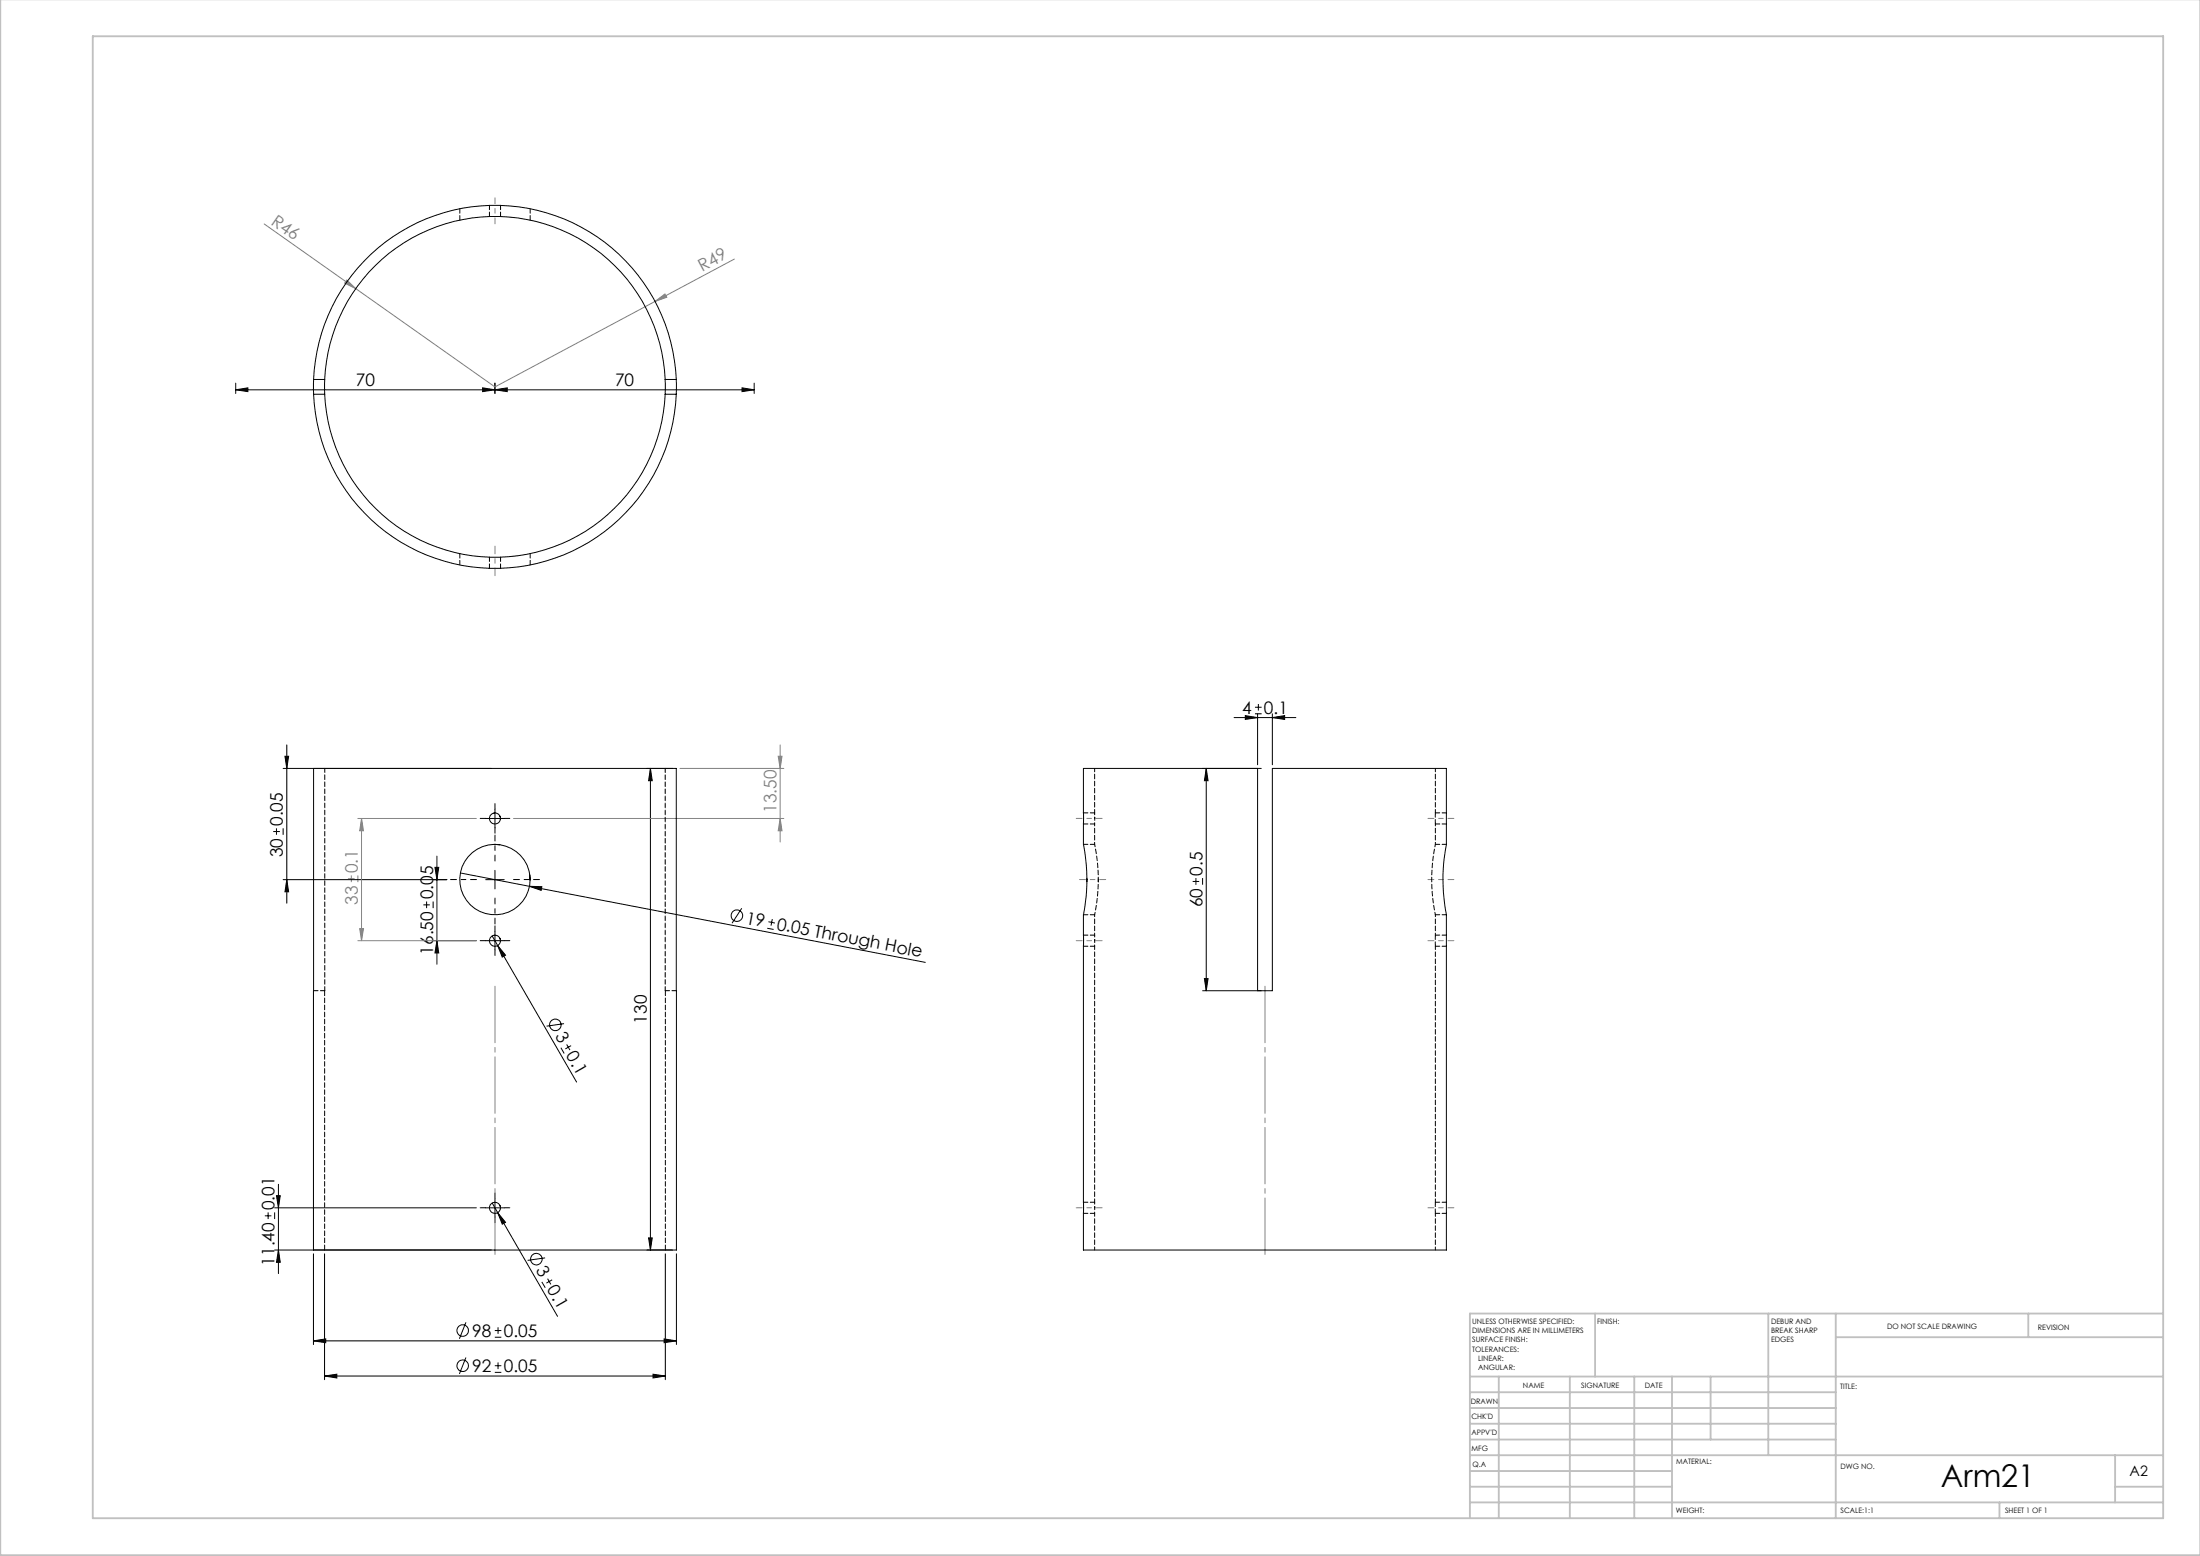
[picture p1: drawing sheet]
<svg xmlns="http://www.w3.org/2000/svg" width="594mm" height="420mm" viewBox="0 0 594 420" stroke-linecap="round" stroke-linejoin="round" font-family="sans-serif">
<g fill="none" stroke="#000" stroke-width=".27">
<path d="M63.6 105.2l3.3-.5v1zM63.6 103.4v2.8M63.6 105.2h140M130.3 104.7l3.3 .5-3.3 .5zM133.6 105.2l3.3-.5v1zM133.6 103.4v2.8M200.3 104.7l3.3 .5-3.3 .5zM203.6 103.4v2.8M333.2 193.7h16.7M336.2 193.2l3.3 .5-3.3 .5zM338.8 192.7h1.8M338.8 190.9h1.8"/>
<path d="M339.5 192.7v13.7M339.8 190v1.8M343.5 193.7l3.4-.5v1zM343.5 192.7v13.7M76.4 207.4h56.2M76.9 204.1h1l-.5 3.3zM77.4 201.1v42.7M133.6 218.4v5M174.6 207.4h7M175.6 207.4l.5 3.3h-1zM175.6 207.4v130M324.7 207.4h15.8"/>
<path d="M325.7 207.4l.5 3.3h-1zM325.7 207.4v60M73.8 224.5h1.8M74.6 223.6v1.7M76.4 223.6v1.7M76.4 237.4h44.3M77.4 237.4l.5 3.3h-1zM117.4 234.1h1.1l-.5 3.3zM118 231.1v29.2M124.3 235.6l18.6 3.6M131.1 237.4h5M131.1 220.9h5"/>
<path d="M133.6 234.9v5M142.9 239.2l3.4 .1-.2 1zM142.9 239.2l106.9 20.6M322 237.9h1.8M322.9 237v1.8M324.7 237v1.8M114.3 244.2h1.8M115.2 243.3v1.8M116.9 243.3v1.8M116.9 253.9h11.7M118 253.9l.5 3.3h-1.1zM131.1 253.9h5"/>
<path d="M132.9 252.6l22.8 39.5M133.6 251.4v5M134.4 255.2l2.1 2.6-.9 .6zM200.3 245.2l-2.6 4M207.2 250.6l1.7 .3M207.5 248.8l1.7 .3M208.5 248.1l-.3 1.8M152.3 276.3l-4.7 .7M324.7 267.4h15.8M325.2 264.1h1l-.5 3.3zM151.4 282.8l.9 1.6M153 281.9l.9 1.5"/>
<path d="M154.2 282.2l-1.6 .9M75.2 319.7v24.1M71.5 328.2h1.8M72.4 327.3v1.8M74.2 327.3v1.8M74.2 326h54.4M74.2 337.4h58.4M74.6 322.7h1.1l-.5 3.3zM75.2 337.4l.5 3.3h-1.1zM84.6 338.4v24.5M87.6 338.4v34M131.1 326h5"/>
<path d="M132.9 324.7l1.5 2.6M133.6 323.5v5M134.4 327.3l2.1 2.6-.9 .5zM134.4 327.3l16.1 28M147.2 339.5l-4.7 .7M174.6 337.4h7M175.1 334.1h1l-.5 3.3zM179.6 338.4v34M182.6 338.4v24.5M125.8 356.9l-1.8 4.5M133.6 359.1h1.8M134.5 358.3v1.7"/>
<path d="M146.3 346l.9 1.6M147.8 345.1l.9 1.6M149.1 345.5l-1.6 .8M84.6 361.9l3.3-.5v1zM84.6 361.9h98M87.6 371.4l3.3-.5v1.1zM87.6 371.4h92M125.8 366.4l-1.8 4.5M133.6 370.4h1.8M133.6 368.6h1.8M133.6 360.9h1.8M134.5 367.8v1.8"/>
<path d="M176.3 370.9l3.3 .5-3.3 .6zM179.3 361.4l3.3 .5-3.3 .5z"/>
<circle cx="199" cy="247.1" r="1.56"/>
<circle cx="149.9" cy="276.6" r="1.55"/>
<circle cx="144.8" cy="339.9" r="1.56"/>
<circle cx="124.9" cy="359.2" r="1.56"/>
<circle cx="124.9" cy="368.7" r="1.56"/>
</g>
<g fill="none" stroke="#808080" stroke-width=".27">
<path d="M71.3 60.4l24.8 17.5M93.6 75.6l2.5 2.3-3-1.5zM198.3 69.9l-64.7 34.5-37.5-26.5M176.8 81.4l2.7-2 .5 .8zM183.6 207.4h28M210.1 204.1h1l-.5 3.3zM210.6 201.1v26.2M93.9 237.2h1.8M94.9 236.3v1.8M96.6 236.3v1.8M96.6 220.9h32M97.6 220.9v33"/>
<path d="M97.6 220.9l.5 3.3h-1zM138.6 220.9h73M210.6 220.9l.5 3.3h-1zM96.6 253.9h32M97.1 250.6h1l-.5 3.3z"/>
</g>
<path d="M133.7 218.4v-1.5M131.2 220.9h-1.6M133.7 223.4v1.5M136.2 220.9h1.5M131.2 253.9h-1.6M133.7 251.4v-1.5M133.7 256.4v1.5M136.2 253.9h1.5M131.2 326h-1.6M133.7 323.5v-1.5M133.7 328.5v1.5M136.2 326h1.5" fill="none" stroke="#000" stroke-width=".27" stroke-dasharray="15.2 1.3 1.3 1.3"/>
<path d="M128.7 237.4h-7M133.7 232.4v-7M138.6 237.4h7.1M133.7 242.4v7" fill="none" stroke="#000" stroke-width=".27" stroke-dasharray="15.2 1.3 1.3 1.3" stroke-dashoffset="13.6"/>
<path d="M133.7 265.4v74M341.5 265.4v74" fill="none" stroke="#808080" stroke-width=".27" stroke-dasharray="15.2 1.3 1.3 1.3" stroke-dashoffset="-.8"/>
<path d="M133.7 53.4v7M297.6 220.9h-7M298.5 237.4h-7M392.5 237.4h-7M392.5 220.9h-7M297.6 253.9h-7M392.5 253.9h-7M297.6 326h-7M392.5 326h-7" fill="none" stroke="#808080" stroke-width=".27" stroke-dasharray="15.2 1.3 1.3 1.3" stroke-dashoffset="13.6"/>
<path d="M133.7 147.4v8" fill="none" stroke="#808080" stroke-width=".27" stroke-dasharray="15.2 1.3 1.3 1.3" stroke-dashoffset="13.2"/>
<g fill="none" stroke="#c0c0c0" stroke-width=".5">
<path d="M.1 -.1v419.9h594M25 9.8h559.1v400h-559.1zM430.7 354.6v17M477.4 354.6v38.2M495.7 354.6v55.2M547.7 354.6v6.3M584.1 354.6h-187.2v55.2M396.9 371.6h187.2M396.9 375.8h98.8M404.7 371.6v38.2M423.9 371.6v38.2M441.3 371.6v38.2"/>
<path d="M451.4 371.6v38.2M461.9 371.6v17M495.7 360.9h88.4M396.9 388.6h98.8M396.9 384.3h98.8M396.9 380.1h98.8M396.9 397.1h54.5M396.9 392.8h187.2M571.1 392.8v12.7M396.9 405.5h187.2M396.9 401.3h54.5M539.9 405.5v4.3"/>
<path d="M571.1 401.3h13"/>
</g>
<g fill="#000">
<path d="M142.9 239.2l3.4 .1-.2 1z"/>
<path d="M130.3 104.7l3.3 .5-3.3 .5zM63.6 105.2l3.3-.5v1zM343.5 193.7l3.4-.5v1zM336.2 193.2l3.3 .5-3.3 .5z"/>
<path d="M76.9 204.1h1l-.5 3.3zM77.4 237.4l.5 3.3h-1zM117.4 234.1h1.1l-.5 3.3zM118 253.9l.5 3.3h-1.1zM325.7 207.4l.5 3.3h-1zM325.2 264.1h1l-.5 3.3z"/>
<path d="M134.4 327.3l1.2 3.1 .9-.5zM134.4 255.2l1.2 3.2 .9-.6z"/>
<path d="M175.1 334.1h1l-.5 3.3zM175.6 207.4l.5 3.3h-1zM75.2 337.4l.5 3.3h-1.1zM74.6 322.7h1.1l-.5 3.3z"/>
<path d="M87.6 371.4l3.3-.5v1.1zM176.3 370.9l3.3 .5-3.3 .6zM84.6 361.9l3.3-.5v1zM179.3 361.4l3.3 .5-3.3 .5zM133.6 105.2l3.3-.5v1zM200.3 104.7l3.3 .5-3.3 .5z"/>
</g>
<g fill="#808080">
<path d="M93.6 75.6l2.5 2.3-3-1.5z"/>
<path d="M176.8 81.4l2.7-2 .5 .8z"/>
<path d="M210.6 220.9l.5 3.3h-1zM210.1 204.1h1l-.5 3.3z"/>
<path d="M97.6 220.9l.5 3.3h-1zM97.1 250.6h1l-.5 3.3z"/>
</g>
<g fill="none" stroke="#000" stroke-width=".27">
<path d="M84.7 102.4a49 49 0 0 1 48.9-47 49 49 0 0 1 49 47M84.7 106.4a49 49 0 0 0 48.9 47 49 49 0 0 0 49-47M84.7 102.4v4M84.7 102.4h3M84.7 106.4h3M87.7 102.4a46 46 0 0 1 45.9-44 46 46 0 0 1 46 44M87.7 106.4a46 46 0 0 0 45.9 44 46 46 0 0 0 46-44M87.7 102.4v4M179.6 102.4v4M179.6 102.4h3M179.6 106.4h3M182.6 102.4v4"/>
<path d="M132.1 153.4h.1M135.1 153.4h.1M84.7 207.4h97.9v130h-98zM133.6 219.4l-.2 .1M292.5 207.4h47v60h4v-60h47v20.5a48.7 48.7 0 0 0 0 19v90.5h-98v-90.5a47.6 47.6 0 0 0 0-19zM133.5 227.9l1.4 .1M135 220.3l.1 .9M143.1 236.2v1.3M292.6 220.6v.4M293.5 237.2l-.1 .8M133.6 252.4l-.2 .1M135 253.3l.1 .9"/>
<path d="M292.6 253.6v.4M84.6 267.4h.1M133.6 324.5l-.2 .1M135 325.4l.1 .9M292.6 325.7v.4"/>
<circle cx="133.6" cy="237.4" r="9.5"/>
<circle cx="133.6" cy="220.9" r="1.5"/>
<circle cx="133.6" cy="253.9" r="1.51"/>
<circle cx="133.6" cy="326" r="1.5"/>
</g>
<path d="M179.6 207.4v60M87.7 267.4v-60" fill="none" stroke="#000" stroke-width=".27" stroke-dasharray="1.3 .6" stroke-dashoffset=".2"/>
<g fill="none" stroke="#000" stroke-width=".27" stroke-dasharray="1.3 .6" stroke-dashoffset=".1">
<path d="M124.2 56.3v3.1M132.1 55.4v3M135.2 58.4v-3M143.1 59.4v-3.1M124.2 149.4v3.1M132.1 150.4v3M135.2 153.4v-3M143.1 152.5v-3.1M295.6 219.4h-3M390.5 219.4h-3M292.5 222.4h3.1M295.6 227.9h-3.1"/>
<path d="M387.5 222.4l.1-3M387.5 222.4h3.1M390.5 227.9h-3M292.5 246.9h3.1M292.5 255.4h3.1M295.6 252.4h-3M387.5 246.9h3M387.5 255.4l.1-3M387.5 255.4h3.1M390.5 252.4h-3M87.7 267.4h-3M182.6 267.4h-3"/>
<path d="M292.5 327.5h3.1M295.6 324.5h-3M387.5 327.5l.1-3M387.5 327.5h3.1M390.5 324.5h-3"/>
</g>
<path d="M87.7 267.4v70M179.7 337.4v-70" fill="none" stroke="#000" stroke-width=".27" stroke-dasharray="1.3 .6" stroke-dashoffset="-.1"/>
<path d="M295.5 222.4v5.5M295.6 220.9v1.5M387.5 227.9v-5.5M295.5 246.9v5.5M295.6 253.9v1.5M387.5 252.4v-5.5M295.6 326v1.5" fill="none" stroke="#000" stroke-width=".27" stroke-dasharray="1.3 .6" stroke-dashoffset=".7"/>
<path d="M295.6 221v-.4M295.6 254v-.4M295.6 326.1v-.4" fill="none" stroke="#000" stroke-width=".27" stroke-dasharray="1.3 .6"/>
<path d="M295.6 219.4v1.5M295.6 252.4v1.5M295.6 324.5v1.5" fill="none" stroke="#000" stroke-width=".27" stroke-dasharray="1.3 .6" stroke-dashoffset=".8"/>
<path d="M295.6 227.9v.5a46.7 46.7 0 0 1 .9 9M296.5 237.4a47 47 0 0 1-.9 9.5M387.5 246.9a46 46 0 0 1 0-19" fill="none" stroke="#000" stroke-width=".27" stroke-dasharray="1.3 .6" stroke-dashoffset=".6"/>
<path d="M296.5 238v-.8M295.5 255.4v69.1M295.5 327.5v9.9M387.5 324.5v-69.1M387.5 337.4v-9.9" fill="none" stroke="#000" stroke-width=".27" stroke-dasharray="1.3 .6" stroke-dashoffset=".4"/>
<path d="M295.5 207.4v12M387.5 219.4v-12" fill="none" stroke="#000" stroke-width=".27" stroke-dasharray="1.3 .6" stroke-dashoffset=".3"/>
<text font-size="8.5" x="524.1" y="401.5">Arm21</text>
<g font-size="4.7" fill="#808080">
<text x="73" y="60.4" transform="rotate(35 73 60.4)">R46</text>
<text x="189.6" y="73.4" transform="rotate(-28 189.6 73.4)">R49</text>
<text x="209.6" y="219.4" transform="rotate(-90 209.6 219.4)">13.50</text>
<text x="96.6" y="235.7" transform="rotate(-90 96.6 235.7)">0.1</text>
<text x="96.6" y="244.2" transform="rotate(-90 96.6 244.2)">33</text>
</g>
<g font-size="4.7">
<text x="96.1" y="104.2">70</text>
<text x="166.1" y="104.2">70</text>
<text x="335.4" y="192.6">4</text>
<text x="341.3" y="192.6">0.1</text>
<text x="76.4" y="222.9" transform="rotate(-90 76.4 222.9)">0.05</text>
<text x="76.4" y="231.4" transform="rotate(-90 76.4 231.4)">30</text>
<text x="324.6" y="236.4" transform="rotate(-90 324.6 236.4)">0.5</text>
<text x="116.9" y="242.7" transform="rotate(-90 116.9 242.7)">0.05</text>
<text x="324.6" y="244.9" transform="rotate(-90 324.6 244.9)">60</text>
<text x="201.2" y="249.3" transform="rotate(11 201.2 249.3)">19</text>
<text x="209.5" y="250.9" transform="rotate(11 209.5 250.9)">0.05 Through Hole</text>
<text x="116.9" y="257.7" transform="rotate(-90 116.9 257.7)">16.50</text>
<text x="149.8" y="279.7" transform="rotate(60 149.8 279.7)">3</text>
<text x="174.6" y="276.3" transform="rotate(-90 174.6 276.3)">130</text>
<text x="152.7" y="284.8" transform="rotate(60 152.7 284.8)">0.1</text>
<text x="74.1" y="326.6" transform="rotate(-90 74.1 326.6)">0.01</text>
<text x="74.1" y="341.6" transform="rotate(-90 74.1 341.6)">11.40</text>
<text x="144.6" y="342.9" transform="rotate(60 144.6 342.9)">3</text>
<text x="147.6" y="348.1" transform="rotate(60 147.6 348.1)">0.1</text>
<text x="127.5" y="360.8">98</text>
<text x="136" y="360.8">0.05</text>
<text x="127.5" y="370.3">92</text>
<text x="136" y="370.3">0.05</text>
</g>
<text font-size="3.9" x="575" y="398.4">A2</text>
<g font-size="2">
<text x="397.5" y="357.4">UNLESS OTHERWISE SPECIFIED:</text>
<text x="397.5" y="359.9">DIMENSIONS ARE IN MILLIMETERS</text>
<text x="431.2" y="357.4">FINISH:</text>
<text x="478.2" y="357.3">DEBUR AND</text>
<text x="478.2" y="359.8">BREAK SHARP</text>
<text x="509.5" y="358.8">DO NOT SCALE DRAWING</text>
<text x="550.2" y="359">REVISION</text>
<text x="397.5" y="362.4">SURFACE FINISH:</text>
<text x="397.5" y="364.9">TOLERANCES:</text>
<text x="478.2" y="362.3">EDGES</text>
<text x="399.1" y="367.4">LINEAR:</text>
<text x="399.1" y="369.9">ANGULAR:</text>
<text x="411.2" y="374.8">NAME</text>
<text x="426.9" y="374.7">SIGNATURE</text>
<text x="444.1" y="374.7">DATE</text>
<text x="496.8" y="375">TITLE:</text>
<text x="397.1" y="378.9">DRAWN</text>
<text x="397.3" y="383.1">CHK'D</text>
<text x="397.3" y="387.2">APPV'D</text>
<text x="397.3" y="391.6">MFG</text>
<text x="397.5" y="395.9">Q.A</text>
<text x="452.5" y="395.3">MATERIAL:</text>
<text x="497" y="396.4">DWG NO.</text>
<text x="452.5" y="408.3">WEIGHT:</text>
<text x="497" y="408.4">SCALE:1:1</text>
<text x="541.4" y="408.4">SHEET 1 OF 1</text>
</g>
</svg>
